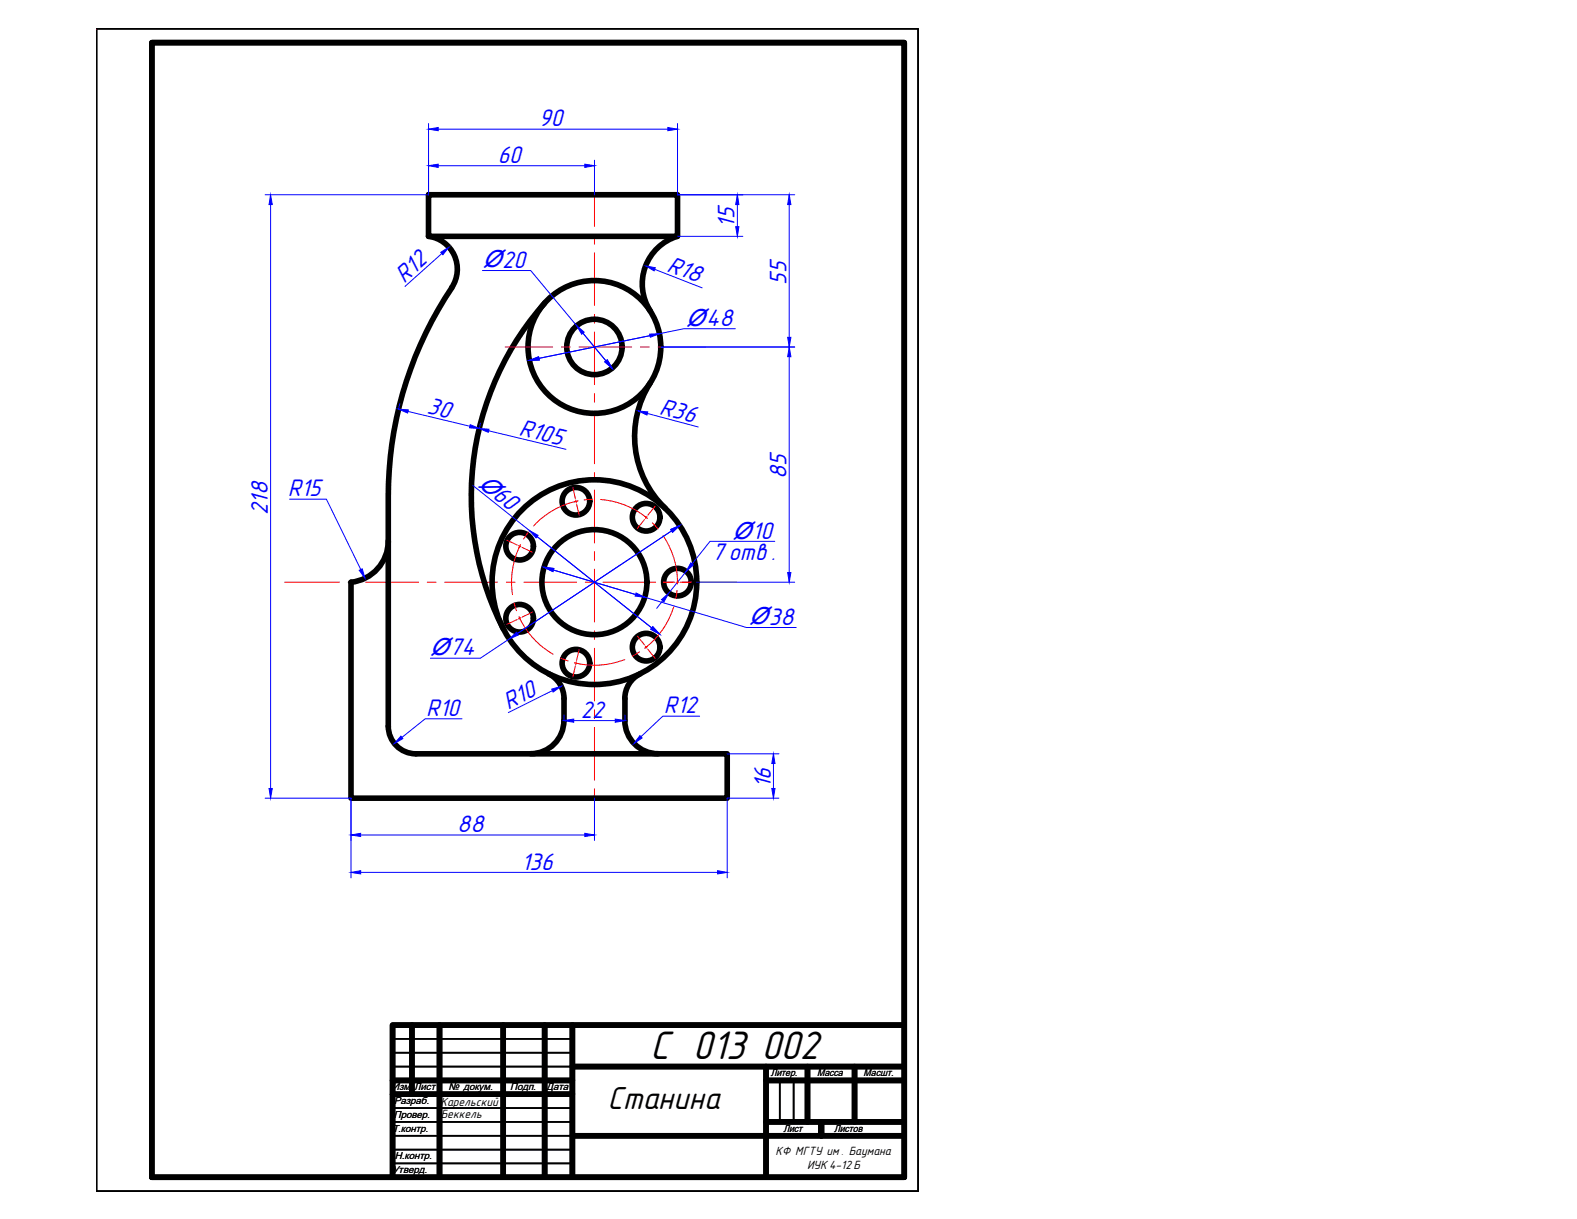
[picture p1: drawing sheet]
<svg xmlns="http://www.w3.org/2000/svg" width="279mm" height="216mm" viewBox="0 0 279 216" stroke-linecap="round" stroke-linejoin="round" font-family="sans-serif">
<!-- layer: 1 -->
<path d="M17.1 5.1v205.9h145.6M69.6 184h31.8M69.6 186.5h31.8M69.6 196.3h31.8M69.6 198.7h31.8M69.6 188.9h31.8M138.2 191.4v7.3M140.6 191.4v7.3M69.6 201.2h31.8M69.6 203.6h31.8M69.6 206.1h31.8" fill="none" stroke="#000" stroke-width=".3"/>
<g fill="none" stroke="#000" stroke-width=".99">
<path d="M69.6 191.4h31.8M69.6 193.8h31.8M73 181.6v12.2M77.9 181.6v26.9M89.2 181.6v26.9M96.5 181.6v26.9M101.4 188.9h58.8M101.4 181.6v26.9M135.7 191.4h24.5M135.7 198.7h24.5M135.7 188.9v19.6M143.1 188.9v9.8"/>
<path d="M145.5 198.7v2.5v-2.5M151.4 188.9v9.8M160.2 181.6h-90.6v26.9M26.9 208.5h133.3M101.4 201.2h58.8"/>
</g>
<path d="M69.6 181.6h90.6M151.4 188.9v9.8" fill="none" stroke="#000" stroke-width=".19"/>
<!-- layer: axis -->
<path d="M17.1 5l.1 .1-.1 .1z" fill="#f00" stroke="#f00" stroke-width=".18"/>
<!-- layer: 0 -->
<path d="M17.1 5.1h145.6v205.9" fill="none" stroke="#000" stroke-width=".3"/>
<path d="M26.9 208.5v-201h133.3v201" fill="none" stroke="#000" stroke-width=".99"/>
<g fill="none" stroke="#f00" stroke-width=".18">
<path d="M105.3 34.5v5.6M105.3 41.7v1.5M105.3 44.8v9.3M105.3 55.7v1.5M105.3 58.8v9.3M89.5 61.5h8.4M99.5 61.5h1.5M102.6 61.5h9.3M105.3 69.7v1.5M105.3 72.8v9.3M113.5 61.5h1.5M116.6 61.5h8.4"/>
<path d="M89.8 95.7l1.8 .8M91.9 96.6l.4 .3M92.1 96.8a14.6 14.6 0 0 0-1.3 8.5M92.2 96.5l-.3 .5M92.5 97l1.8 .8M93.6 94.2l-.8 1.3M101.5 86.4l.4 1.9M102 88.6l.1 .4M102 88.8a14.2 14.2 0 0 0-7.4 4.3M102.2 89.3l.4 1.9M102.4 88.7l-.7 .2M104.9 88.4l-1.4 .2"/>
<path d="M105.3 83.7v1.6M105.3 86.8v9.4M105.3 97.7v1.6M106.4 88.5a14.7 14.7 0 0 1 8.1 3.1M114.2 92l-1.3 1.6M114.3 91.4l.4 .4M114.6 91.4l-.3 .4M115.6 92.6l1 1.1M116.1 89.7l-1.3 1.5M117.5 94.8a14.8 14.8 0 0 1 2.5 8.3M50.4 103.1h9.7M61.7 103.1h1.5"/>
<path d="M64.8 103.1h9.3M75.7 103.1h1.6M78.8 103.1h9.3M89.7 103.1h1.5M91.1 106.8l.4 1.4M91.6 109.7l-1.8 .9M91.9 109.2l.3 .6M92.1 109.5a14.4 14.4 0 0 0 5.9 6.4M92.3 109.4l-.4 .2M92.8 103.1h9.4M94.3 108.4l-1.8 .9M99.3 116.5l1.3 .6"/>
<path d="M101.7 117.4l.6 .1M101.9 117.9l-.4 2M102.1 117.2l-.1 .5M102.6 115l-.4 2M103.7 103.1h1.6M105.3 100.8v9.3M105.3 111.7v1.6M105.3 114.8v9.4M106.8 103.1h9.4M110.7 116.8a14.5 14.5 0 0 1-8.6 .6M112.9 112.7l1.3 1.5M113.3 115.5l-1.3 .7"/>
<path d="M114.3 114.4l.3 .4M114.7 114.4l-.4 .4M114.8 115l1.3 1.6M117.5 103.1h2M119.4 107.4a14.7 14.7 0 0 1-4.9 7.2M119.8 103.1h.5M120 104.6l-.3 1.4M120 102.8v.6M120.5 103.1h10M105.3 125.7v1.6M105.3 128.8v9.4M105.3 139.7v1.6"/>
<path d="M105.3 142.8v5.7"/>
</g>
<g fill="none" stroke="#000" stroke-width=".99">
<path d="M75.9 34.5h44.1v7.4h-44.1zM75.9 41.8a5.9 5.9 0 0 1 4.1 9.1M80.1 51a66.1 66.1 0 0 0-11.3 36.9v40.7a4.9 4.9 0 0 0 4.9 4.9h55.1v7.9h-66.6v-38.3a7.3 7.3 0 0 0 6.6-7.3M96.5 53.6a51.5 51.5 0 0 0-7.3 57.8M120 41.8a8.8 8.8 0 0 0-4.8 13.3M115.2 67.8a17.6 17.6 0 0 0 2.7 22.2M97.2 119.3a4.9 4.9 0 0 1 2.7 4.4M113.4 119.3a4.9 4.9 0 0 0-2.7 4.4M99.9 123.7v3.9a5.9 5.9 0 0 1-5.9 5.9M110.7 127.6a5.9 5.9 0 0 0 5.9 5.9M110.7 123.7v3.9"/>
<circle cx="105.3" cy="61.4" r="11.8"/>
<circle cx="105.3" cy="61.5" r="4.9"/>
<circle cx="92.1" cy="96.7" r="2.44"/>
<circle cx="102" cy="88.8" r="2.44"/>
<circle cx="114.5" cy="91.6" r="2.44"/>
<circle cx="92.1" cy="109.5" r="2.44"/>
<circle cx="102" cy="117.5" r="2.44"/>
<circle cx="105.3" cy="103.1" r="18.1"/>
<circle cx="105.3" cy="103.1" r="9.3"/>
<circle cx="114.5" cy="114.6" r="2.44"/>
<circle cx="120" cy="103.1" r="2.44"/>
</g>
<g fill="none" stroke="#00f" stroke-width=".18">
<path d="M47.9 36.2v103.5M75.9 21.9v12.6h-28.9M77.6 29.4h26M77.6 22.9h40.7M105.3 28.4v6.1M120 21.9v12.6h20.8M130.6 36.2v3.9M139.8 36.2v23.5M78.3 44.9l-6.5 5.8M85.5 47.9h8.5l13.4 16-4.1-4.9M116 47.7l8.4 3.3M120 41.9h11.6"/>
<path d="M130.3 58.2h-9.1l-25.7 5.3 19.7-4M70.8 71.5l-.2 1M72.3 72.9l10.9 2.6M85.1 74.9l-.2 1M86.6 76.3l13.7 3.3M114.7 73.2l9 2.4M117.1 61.5h23.7M139.8 63.2v38.2M51.3 88.4h6.5l6.1 12.5M83.7 86l31.8 25.2M137.3 95.9h-11.5l-3.2 4M91.7 112.2l27.3-18.2-33.9 22.6h-8.8"/>
<path d="M112.6 105.3l-14.6-4.3 34.2 10.1h8.9M117.4 106.4l-1 1.3M121.6 101.2l-3.1 3.8M123.5 103.1h17.3M81.9 127.3h-6.6l-4.1 3.3M97.9 122.3l-7.8 3.9M99.9 126.7v.9M101.6 127.6h7.4M110.7 126.7v.9M124 126.8h-6.6l-3.8 3.7M128.8 133.5h9.2M137 135.2v4.5"/>
<path d="M47 141.4h15.2v14.1M63.9 147.9h39.7M63.9 154.5h63.2M105.3 141.4v7.5M138 141.4h-9.2v14.1"/>
</g>
<g fill="#00f" stroke="#00f" stroke-width=".18">
<path d="M130.3 40.1h.6l-.3 1.8z"/>
<path d="M130.6 34.5l.3 1.7h-.6z"/>
<path d="M139.6 59.7h.5l-.3 1.8z"/>
<path d="M139.8 34.5l.3 1.7h-.5z"/>
<path d="M139.8 61.5l.3 1.7h-.5z"/>
<path d="M139.6 101.4h.5l-.3 1.7z"/>
<path d="M75.9 29.4l1.7-.3v.5z"/>
<path d="M103.6 29.1l1.7 .3-1.7 .2z"/>
<path d="M75.9 22.9l1.7-.3v.5z"/>
<path d="M118.3 22.6l1.7 .3-1.7 .2z"/>
<path d="M137 133.5l.3 1.7h-.6z"/>
<path d="M136.7 139.7h.6l-.3 1.7z"/>
<path d="M62.2 147.9l1.7-.3v.6z"/>
<path d="M103.6 147.6l1.7 .3-1.7 .3z"/>
<path d="M62.2 154.5l1.7-.3v.6z"/>
<path d="M127.1 154.2l1.7 .3-1.7 .3z"/>
<path d="M47.7 139.7h.5l-.3 1.7z"/>
<path d="M47.9 34.5l.3 1.7h-.5z"/>
<path d="M78.1 44.7l1.4-.9-1 1.3z"/>
<path d="M114.4 47.1l1.7 .3-.2 .6z"/>
<path d="M113.1 72.8l1.7 .2-.2 .5z"/>
<path d="M97.7 122.1l1.7-.5-1.4 1z"/>
<path d="M84.9 75.9l1.7 .1-.1 .6z"/>
<path d="M83.3 75.2l1.6 .7-1.7-.1z"/>
<path d="M70.6 72.5l1.7 .1-.1 .5z"/>
<path d="M99.9 127.6l1.7-.2v.5z"/>
<path d="M109 127.4l1.7 .2-1.7 .3z"/>
<path d="M115.7 111l1.1 1.3-1.5-.9z"/>
<path d="M93.8 94l1.5 .8-.3 .5z"/>
<path d="M96.4 100.5l1.7 .2-.1 .5z"/>
<path d="M112.7 105l1.6 .8-1.8-.2z"/>
<path d="M107.1 64.1l.5-.4 .9 1.5z"/>
<path d="M93.8 63.8l1.6-.6 .1 .6z"/>
<path d="M115.1 59.2l1.7-.1-1.6 .6z"/>
<path d="M102.2 57.7l1.3 1.1-.4 .4z"/>
<path d="M118.8 93.8l1.6-.7-1.3 1.2z"/>
<path d="M90.2 113.2l1.3-1.2 .3 .5z"/>
<path d="M117.2 106.2l1.3-1.2-.9 1.6z"/>
<path d="M122.4 99.7l.5 .3-1.3 1.2z"/>
<path d="M113.4 130.3l.4 .4-1.5 1z"/>
<path d="M71 130.4l.4 .4-1.5 .9z"/>
<path d="M63.6 101l.6-.3 .5 1.7z"/>
</g>
<text font-size="7.4" x="115.2" y="187.6">С 013 002</text>
<text font-size="5.9" x="107.7" y="196.4">Станина</text>
<g font-size="4.4" fill="#00f">
<text x="95.5" y="22.4">90</text>
<text x="88.2" y="28.9">60</text>
<text x="130.2" y="40.3" transform="rotate(-90 130.2 40.3)">15</text>
<text x="118" y="47.9" transform="rotate(21 118 47.9)">R18</text>
<text x="71.6" y="50.2" transform="rotate(-42 71.6 50.2)">R12</text>
<text x="139.3" y="50.4" transform="rotate(-90 139.3 50.4)">55</text>
<text x="75.5" y="73.1" transform="rotate(13 75.5 73.1)">30</text>
<text x="91.8" y="77" transform="rotate(13 91.8 77)">R105</text>
<text x="116.7" y="73.3" transform="rotate(15 116.7 73.3)">R36</text>
<text x="51" y="87.9">R15</text>
<text x="139.3" y="84.9" transform="rotate(-90 139.3 84.9)">85</text>
<text x="47.5" y="91.2" transform="rotate(-90 47.5 91.2)">218</text>
<text x="126.2" y="99.2">7 отв .</text>
<text x="90" y="125.7" transform="rotate(-27 90 125.7)">R10</text>
<text x="75.5" y="126.8">R10</text>
<text x="102.9" y="127.1">22</text>
<text x="117.6" y="126.4">R12</text>
<text x="136.5" y="139.6" transform="rotate(-90 136.5 139.6)">16</text>
<text x="81" y="147.4">88</text>
<text x="92.4" y="154">136</text>
</g>
<g font-size="4.2" fill="#00f">
<text x="85.6" y="47.3">Ø20</text>
<text x="121.6" y="57.7">Ø48</text>
<text x="84.7" y="86" transform="rotate(39 84.7 86)">Ø60</text>
<text x="129.8" y="95.5">Ø10</text>
<text x="132.8" y="110.6">Ø38</text>
<text x="76.3" y="116">Ø74</text>
</g>
<g font-size="2.2">
<text x="78" y="195.8">Карельский</text>
<text x="78.1" y="198">Беккель</text>
<text x="137.4" y="204.6">КФ МГТУ им . Баумана</text>
<text x="143" y="207.1">ИУК 4-12 Б</text>
</g>
<g font-size="1.8">
<text x="136.5" y="190.6">Литер.</text>
<text x="144.8" y="190.6">Масса</text>
<text x="153" y="190.6">Масшт.</text>
<text x="69.5" y="193.1">Изм</text>
<text x="69.8" y="198">Провер.</text>
<text x="69.8" y="195.6">Разраб.</text>
<text x="73.4" y="193.1">Лист</text>
<text x="79.5" y="193.1">№ докум.</text>
<text x="90.4" y="193.1">Подп.</text>
<text x="96.8" y="193.1">Дата</text>
<text x="69.5" y="200.4">Т.контр.</text>
<text x="138.8" y="200.5">Лист</text>
<text x="147.8" y="200.5">Листов</text>
<text x="69.5" y="207.8">Утверд.</text>
<text x="70" y="205.3">Н.контр.</text>
</g>
</svg>
